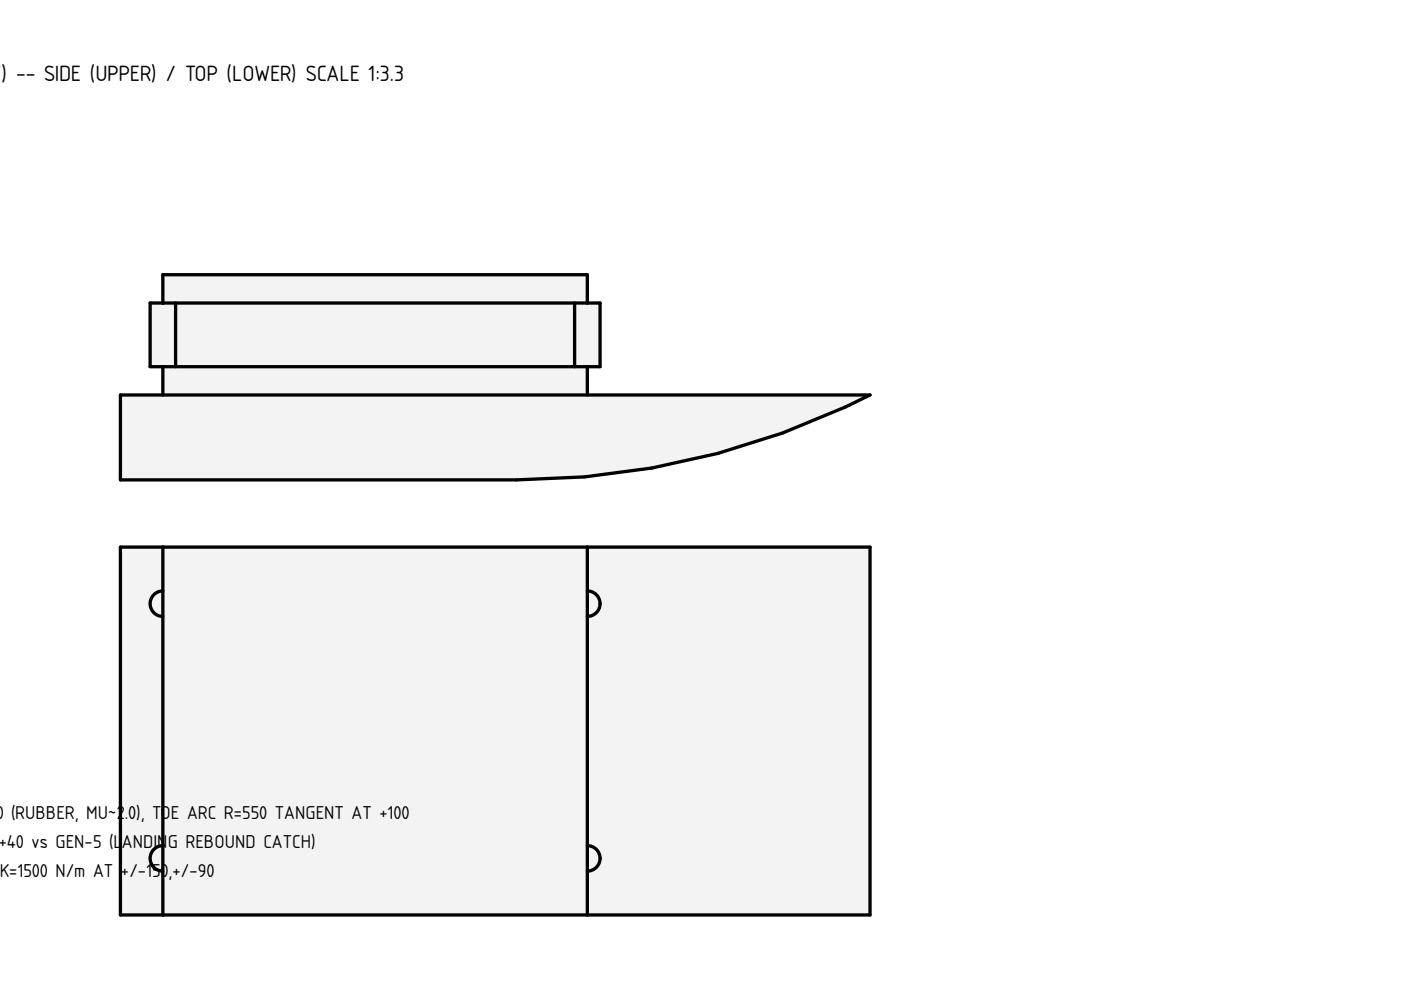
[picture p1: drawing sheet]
<svg xmlns="http://www.w3.org/2000/svg" width="297mm" height="210mm" viewBox="0 0 297 210" stroke-linecap="round" stroke-linejoin="round" font-family="sans-serif">
<g fill="#f1f3f5">
<path d="M34.5 58.2h90v6h2.7v13.5h-2.7v6h60a165 165 0 0 1-75 18h-84v-18h9v-6h-2.7v-13.5h2.7z" fill-rule="evenodd"/>
<path d="M25.5 83.7h159a165 165 0 0 1-75 18h-84z" fill-rule="evenodd"/>
<path d="M37.2 64.2h84.6v13.5h-84.6z" fill-rule="evenodd"/>
<path d="M34.5 77.7h90v6h-90z" fill-rule="evenodd"/>
<path d="M34.5 58.2h90v6h-90z" fill-rule="evenodd"/>
<path d="M31.8 64.2h5.4v13.5h-5.4z" fill-rule="evenodd"/>
<path d="M121.8 64.2h5.4v13.5h-5.4z" fill-rule="evenodd"/>
</g>
<path d="M31.8 64.2h95.4v13.5h-95.4zM34.5 64.2v-6h90v6M34.5 77.7v6M37.2 64.2v13.5M121.8 64.2v13.5M124.5 77.7v6M25.5 83.7h159a165 165 0 0 1-75 18h-84z" fill="none" stroke="#000" stroke-width=".7"/>
<g fill="#f1f3f5">
<path d="M25.5 116h159v78h-159z" fill-rule="evenodd"/>
<path d="M34.5 116h90v78h-90z" fill-rule="evenodd"/>
<path d="M124.5 116h60v78h-60v-9.3a2.7 2.7 0 0 0 2.7-2.7 2.7 2.7 0 0 0-2.7-2.7v-48.6a2.7 2.7 0 0 0 2.7-2.7 2.7 2.7 0 0 0-2.7-2.7z" fill-rule="evenodd"/>
<path d="M25.5 116h9v9.3a2.7 2.7 0 0 0-2.7 2.7 2.7 2.7 0 0 0 2.7 2.7v48.6a2.7 2.7 0 0 0-2.7 2.7 2.7 2.7 0 0 0 2.7 2.7v9.3h-9z" fill-rule="evenodd"/>
<path d="M124.5 179.3a2.7 2.7 0 0 1 2.7 2.7 2.7 2.7 0 0 1-2.7 2.7z" fill-rule="evenodd"/>
<path d="M124.5 125.3a2.7 2.7 0 0 1 2.7 2.7 2.7 2.7 0 0 1-2.7 2.7z" fill-rule="evenodd"/>
<path d="M32.8 125.9l1.1-.5 .6-.1v5.4a2.7 2.7 0 0 1-2.5-1.8 2.7 2.7 0 0 1 .8-3z" fill-rule="evenodd"/>
<path d="M32.8 179.9l1.1-.5 .6-.1v5.4a2.7 2.7 0 0 1-2.5-1.8 2.7 2.7 0 0 1 .8-3z" fill-rule="evenodd"/>
</g>
<path d="M25.5 116h159v78h-159zM34.5 116v78M124.5 116v78M34.5 125.3a2.7 2.7 0 0 0-2.7 2.7 2.7 2.7 0 0 0 2.7 2.7M124.5 125.3a2.7 2.7 0 0 1 2.7 2.7 2.7 2.7 0 0 1-2.7 2.7M34.5 179.3a2.7 2.7 0 0 0-2.7 2.7 2.7 2.7 0 0 0 2.7 2.7M124.5 179.3a2.7 2.7 0 0 1 2.7 2.7 2.7 2.7 0 0 1-2.7 2.7" fill="none" stroke="#000" stroke-width=".7"/>
<text font-size="4.4" x=".3" y="17.1">) -- SIDE (UPPER) / TOP (LOWER) SCALE 1:3.3</text>
<g font-size="3.7">
<text x="-.9" y="173.6">0 (RUBBER, MU~2</text>
<text x="26.4" y="173.6">.0), TOE ARC R=550 TANGENT AT +100</text>
<text x="-.3" y="179.8">+40 vs GEN-5 (L</text>
<text x="25.8" y="179.8">ANDIN</text>
<text x="35.5" y="179.8">G REBOUND CATCH)</text>
<text x="-.1" y="186">K=1500 N/m AT</text>
<text x="25.6" y="186">+/-150,+/-90</text>
</g>
</svg>
